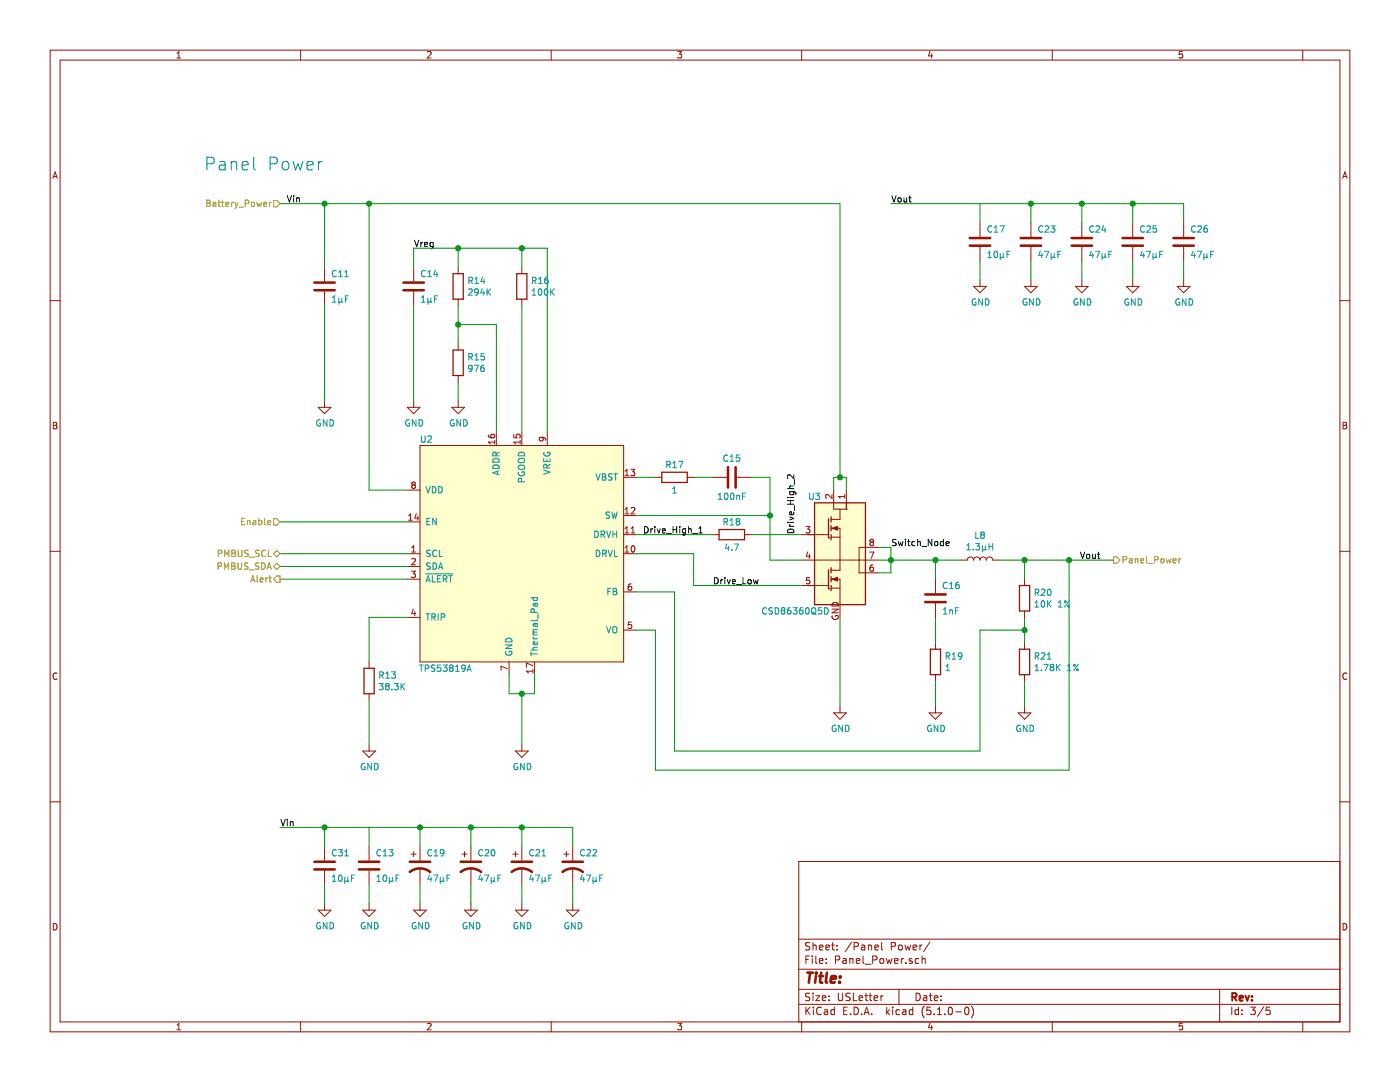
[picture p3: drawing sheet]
EESchema Schematic File Version 4
LIBS:Power Board-cache
EELAYER 29 0
EELAYER END
$Descr USLetter 11000 8500
encoding utf-8
Sheet 3 5
Title ""
Date ""
Rev ""
Comp ""
Comment1 ""
Comment2 ""
Comment3 ""
Comment4 ""
$EndDescr
Text HLabel 2200 1600 0    50   Input ~ 0
Battery_Power
Wire Wire Line
	4300 3400 4300 1950
$Comp
L Device:C C14
U 1 1
P 3250 2250
F 0 "C14" H 3300 2350 50  0000 L CNN
F 1 "1µF" H 3300 2150 50  0000 L CNN
F 2 "Capacitor_SMD:C_0805_2012Metric" H 3288 2100 50  0001 C CNN
F 3 "~" H 3250 2250 50  0001 C CNN
F 4 "587-1438-1-ND" H -100 0   50  0001 C CNN "Digikey No."
F 5 "Taiyo Yuden" H -100 0   50  0001 C CNN "Manufacturer"
F 6 "GMK212B7105KG-T" H -100 0   50  0001 C CNN "Part No."
	1    3250 2250
	1    0    0    -1  
$EndComp
$Comp
L power:GND #PWR021
U 1 1
P 3250 3150
F 0 "#PWR021" H 3250 2900 50  0001 C CNN
F 1 "GND" H 3255 2977 50  0000 C CNN
F 2 "" H 3250 3150 50  0001 C CNN
F 3 "" H 3250 3150 50  0001 C CNN
	1    3250 3150
	1    0    0    -1  
$EndComp
$Comp
L Device:R R16
U 1 1
P 4100 2250
F 0 "R16" H 4170 2296 50  0000 L CNN
F 1 "100K" H 4170 2205 50  0000 L CNN
F 2 "Resistor_SMD:R_0603_1608Metric" V 4030 2250 50  0001 C CNN
F 3 "~" H 4100 2250 50  0001 C CNN
F 4 "Yageo" H 0   0   50  0001 C CNN "Manufacturer"
F 5 "RC0603JR-07100K" H 0   0   50  0001 C CNN "Part No."
F 6 "-" H 0   0   50  0001 C CNN "Digikey No."
	1    4100 2250
	1    0    0    -1  
$EndComp
$Comp
L Device:R R14
U 1 1
P 3600 2250
F 0 "R14" H 3670 2296 50  0000 L CNN
F 1 "294K" H 3670 2205 50  0000 L CNN
F 2 "Resistor_SMD:R_0402_1005Metric" V 3530 2250 50  0001 C CNN
F 3 "~" H 3600 2250 50  0001 C CNN
F 4 "541-294KLCT-ND" H 0   0   50  0001 C CNN "Digikey No."
F 5 "Vishay-Dale" H 0   0   50  0001 C CNN "Manufacturer"
F 6 "CRCW0402294KFKED" H 0   0   50  0001 C CNN "Part No."
	1    3600 2250
	1    0    0    -1  
$EndComp
$Comp
L Device:R R15
U 1 1
P 3600 2850
F 0 "R15" H 3670 2896 50  0000 L CNN
F 1 "976" H 3670 2805 50  0000 L CNN
F 2 "Resistor_SMD:R_0402_1005Metric" V 3530 2850 50  0001 C CNN
F 3 "~" H 3600 2850 50  0001 C CNN
F 4 "541-976LCT-ND" H 0   0   50  0001 C CNN "Digikey No."
F 5 "VIshay-Dale" H 0   0   50  0001 C CNN "Manufacturer"
F 6 "CRCW0402976RFKED" H 0   0   50  0001 C CNN "Part No."
	1    3600 2850
	1    0    0    -1  
$EndComp
$Comp
L power:GND #PWR022
U 1 1
P 3600 3150
F 0 "#PWR022" H 3600 2900 50  0001 C CNN
F 1 "GND" H 3605 2977 50  0000 C CNN
F 2 "" H 3600 3150 50  0001 C CNN
F 3 "" H 3600 3150 50  0001 C CNN
	1    3600 3150
	1    0    0    -1  
$EndComp
Wire Wire Line
	3600 2700 3600 2550
Wire Wire Line
	4100 2100 4100 1950
Connection ~ 4100 1950
Wire Wire Line
	4100 1950 4300 1950
Wire Wire Line
	4100 2400 4100 3400
Wire Wire Line
	3900 3400 3900 2550
Wire Wire Line
	3900 2550 3600 2550
Wire Wire Line
	3600 2550 3600 2400
Text Label 3250 1950 0    50   ~ 0
Vreg
$Comp
L Power_Board:TPS53819A U2
U 1 1
P 4100 4350
F 0 "U2" H 3350 5250 50  0000 C CNN
F 1 "TPS53819A" H 3500 3450 50  0000 C CNN
F 2 "Power_Board:VQFN-16-1EP_3x3mm_P0.5mm_EP1.68x1.68mm_ThermalVias" H 4100 4350 50  0001 C CNN
F 3 "" H 4100 4350 50  0001 C CNN
F 4 "TPS53819ARGTR" H -100 0   50  0001 C CNN "Part No."
F 5 "TI" H 0   0   50  0001 C CNN "Manufacturer"
F 6 "296-35480-1-ND" H 0   0   50  0001 C CNN "Digikey No."
	1    4100 4350
	1    0    0    -1  
$EndComp
Wire Wire Line
	3200 4100 2200 4100
Wire Wire Line
	3200 4350 2200 4350
Wire Wire Line
	3200 4450 2200 4450
Wire Wire Line
	3200 4550 2200 4550
Wire Wire Line
	3200 4850 2900 4850
Wire Wire Line
	2900 4850 2900 5200
$Comp
L Device:R R13
U 1 1
P 2900 5350
F 0 "R13" H 2970 5396 50  0000 L CNN
F 1 "38.3K" H 2970 5305 50  0000 L CNN
F 2 "Resistor_SMD:R_0603_1608Metric" V 2830 5350 50  0001 C CNN
F 3 "~" H 2900 5350 50  0001 C CNN
F 4 "RMCF0603FT38K3CT-ND" H 0   0   50  0001 C CNN "Digikey No."
F 5 "Stackpole" H 0   0   50  0001 C CNN "Manufacturer"
F 6 "RMCF0603FT38K3" H 0   0   50  0001 C CNN "Part No."
	1    2900 5350
	1    0    0    -1  
$EndComp
Wire Wire Line
	2900 5500 2900 5850
$Comp
L power:GND #PWR019
U 1 1
P 2900 5850
F 0 "#PWR019" H 2900 5600 50  0001 C CNN
F 1 "GND" H 2905 5677 50  0000 C CNN
F 2 "" H 2900 5850 50  0001 C CNN
F 3 "" H 2900 5850 50  0001 C CNN
	1    2900 5850
	1    0    0    -1  
$EndComp
Wire Wire Line
	4000 5300 4000 5450
Wire Wire Line
	4000 5450 4100 5450
Wire Wire Line
	4200 5450 4200 5300
Wire Wire Line
	4100 5450 4100 5850
Connection ~ 4100 5450
Wire Wire Line
	4100 5450 4200 5450
$Comp
L power:GND #PWR023
U 1 1
P 4100 5850
F 0 "#PWR023" H 4100 5600 50  0001 C CNN
F 1 "GND" H 4105 5677 50  0000 C CNN
F 2 "" H 4100 5850 50  0001 C CNN
F 3 "" H 4100 5850 50  0001 C CNN
	1    4100 5850
	1    0    0    -1  
$EndComp
Text Notes 1600 1350 0    100  ~ 0
Panel Power
$Comp
L Device:R R18
U 1 1
P 5750 4200
F 0 "R18" V 5650 4200 50  0000 C CNN
F 1 "4.7" V 5850 4200 50  0000 C CNN
F 2 "Resistor_SMD:R_0805_2012Metric" V 5680 4200 50  0001 C CNN
F 3 "~" H 5750 4200 50  0001 C CNN
F 4 "P4.7DCT-ND" H 0   0   50  0001 C CNN "Digikey No."
F 5 "Panasonic" H 0   0   50  0001 C CNN "Manufacturer"
F 6 "ERJ-6RQF4R7V" H 0   0   50  0001 C CNN "Part No."
	1    5750 4200
	0    1    1    0   
$EndComp
Wire Wire Line
	5000 4200 5600 4200
Wire Wire Line
	5000 4350 5450 4350
Wire Wire Line
	5450 4350 5450 4600
Wire Wire Line
	5000 4050 6050 4050
Wire Wire Line
	5000 3750 5150 3750
Wire Wire Line
	5900 3750 6050 3750
Wire Wire Line
	6050 3750 6050 4050
Connection ~ 6050 4050
Wire Wire Line
	6050 4050 6050 4400
Wire Wire Line
	3200 3850 2900 3850
Wire Wire Line
	2900 3850 2900 1600
Connection ~ 2900 1600
Wire Wire Line
	2900 1600 6600 1600
Wire Wire Line
	5450 3750 5600 3750
$Comp
L Device:C C15
U 1 1
P 5750 3750
F 0 "C15" V 5600 3750 50  0000 C CNN
F 1 "100nF" V 5900 3750 50  0000 C CNN
F 2 "Capacitor_SMD:C_0805_2012Metric" H 5788 3600 50  0001 C CNN
F 3 "~" H 5750 3750 50  0001 C CNN
F 4 "445-5827-1-ND" H -100 0   50  0001 C CNN "Digikey No."
F 5 "TDK" H -100 0   50  0001 C CNN "Manufacturer"
F 6 "CGA4J2X7R2A104K125AA" H -100 0   50  0001 C CNN "Part No."
	1    5750 3750
	0    1    1    0   
$EndComp
$Comp
L Device:R R17
U 1 1
P 5300 3750
F 0 "R17" V 5200 3750 50  0000 C CNN
F 1 "1" V 5400 3750 50  0000 C CNN
F 2 "Resistor_SMD:R_0805_2012Metric" V 5230 3750 50  0001 C CNN
F 3 "~" H 5300 3750 50  0001 C CNN
F 4 "541-1.00CCCT-ND" H 0   0   50  0001 C CNN "Digikey No."
F 5 "Vishay-Dale" H 0   0   50  0001 C CNN "Manufacturer"
F 6 "CRCW08051R00FKEA" H 0   0   50  0001 C CNN "Part No."
	1    5300 3750
	0    1    1    0   
$EndComp
Wire Wire Line
	5300 5900 5300 4650
Wire Wire Line
	5300 4650 5000 4650
Wire Wire Line
	8400 6050 5150 6050
Wire Wire Line
	5150 6050 5150 4950
Wire Wire Line
	5150 4950 5000 4950
$Comp
L Device:C C11
U 1 1
P 2550 2250
F 0 "C11" H 2600 2350 50  0000 L CNN
F 1 "1µF" H 2600 2150 50  0000 L CNN
F 2 "Capacitor_SMD:C_0805_2012Metric" H 2588 2100 50  0001 C CNN
F 3 "~" H 2550 2250 50  0001 C CNN
F 4 "587-1438-1-ND" H -100 0   50  0001 C CNN "Digikey No."
F 5 "Taiyo Yuden" H -100 0   50  0001 C CNN "Manufacturer"
F 6 "GMK212B7105KG-T" H -100 0   50  0001 C CNN "Part No."
	1    2550 2250
	1    0    0    -1  
$EndComp
$Comp
L power:GND #PWR017
U 1 1
P 2550 3150
F 0 "#PWR017" H 2550 2900 50  0001 C CNN
F 1 "GND" H 2555 2977 50  0000 C CNN
F 2 "" H 2550 3150 50  0001 C CNN
F 3 "" H 2550 3150 50  0001 C CNN
	1    2550 3150
	1    0    0    -1  
$EndComp
Wire Wire Line
	2550 2400 2550 3150
Wire Wire Line
	3250 1950 3250 2100
Connection ~ 3600 1950
Wire Wire Line
	3250 2400 3250 3150
Wire Wire Line
	3600 3150 3600 3000
Wire Wire Line
	3600 2100 3600 1950
Connection ~ 3600 2550
Wire Wire Line
	3600 1950 3250 1950
Wire Wire Line
	3600 1950 4100 1950
Connection ~ 2550 1600
Wire Wire Line
	2550 1600 2900 1600
Wire Wire Line
	2550 1600 2550 2100
Text HLabel 2200 4550 0    50   Output ~ 0
Alert
Text HLabel 2200 4450 0    50   BiDi ~ 0
PMBUS_SDA
Text HLabel 2200 4350 0    50   BiDi ~ 0
PMBUS_SCL
Text HLabel 2200 4100 0    50   Input ~ 0
Enable
Wire Wire Line
	6600 3750 6650 3750
Connection ~ 6600 3750
Wire Wire Line
	6550 3750 6600 3750
Wire Wire Line
	7700 2050 7700 2200
$Comp
L power:GND #PWR027
U 1 1
P 7700 2200
F 0 "#PWR027" H 7700 1950 50  0001 C CNN
F 1 "GND" H 7705 2027 50  0000 C CNN
F 2 "" H 7700 2200 50  0001 C CNN
F 3 "" H 7700 2200 50  0001 C CNN
	1    7700 2200
	1    0    0    -1  
$EndComp
Connection ~ 8400 4400
$Comp
L Device:C C17
U 1 1
P 7700 1900
F 0 "C17" H 7750 2000 50  0000 L CNN
F 1 "10µF" H 7750 1800 50  0000 L CNN
F 2 "Capacitor_SMD:C_1206_3216Metric" H 7738 1750 50  0001 C CNN
F 3 "~" H 7700 1900 50  0001 C CNN
F 4 "490-10748-1-ND" H -450 0   50  0001 C CNN "Digikey No."
F 5 "Murata" H -450 0   50  0001 C CNN "Manufacturer"
F 6 "GRM21BR61E106MA73L" H -450 0   50  0001 C CNN "Part No."
	1    7700 1900
	1    0    0    -1  
$EndComp
Wire Wire Line
	8400 4400 8400 6050
Wire Wire Line
	8050 4850 8050 4950
Wire Wire Line
	8050 4400 8050 4550
Wire Wire Line
	7850 4400 8050 4400
$Comp
L Device:R R21
U 1 1
P 8050 5200
F 0 "R21" H 8120 5246 50  0000 L CNN
F 1 "1.78K 1%" H 8120 5155 50  0000 L CNN
F 2 "Resistor_SMD:R_0603_1608Metric" V 7980 5200 50  0001 C CNN
F 3 "~" H 8050 5200 50  0001 C CNN
F 4 "311-17.8KHRCT-ND" H 0   0   50  0001 C CNN "Digikey No."
F 5 "Yageo" H 0   0   50  0001 C CNN "Manufacturer"
F 6 "RC0603FR-0717K8L" H 0   0   50  0001 C CNN "Part No."
	1    8050 5200
	1    0    0    -1  
$EndComp
$Comp
L Device:R R20
U 1 1
P 8050 4700
F 0 "R20" H 8120 4746 50  0000 L CNN
F 1 "10K 1%" H 8120 4655 50  0000 L CNN
F 2 "Resistor_SMD:R_0603_1608Metric" V 7980 4700 50  0001 C CNN
F 3 "~" H 8050 4700 50  0001 C CNN
F 4 "RNCP0603FTD10K0CT-ND" H 0   0   50  0001 C CNN "Digikey No."
F 5 "Stackpole" H 0   0   50  0001 C CNN "Manufacturer"
F 6 "RNCP0603FTD10K0" H 0   0   50  0001 C CNN "Part No."
	1    8050 4700
	1    0    0    -1  
$EndComp
Wire Wire Line
	7350 5350 7350 5550
Wire Wire Line
	7350 4850 7350 5050
Wire Wire Line
	7350 4400 7550 4400
Connection ~ 7350 4400
Wire Wire Line
	7350 4550 7350 4400
$Comp
L power:GND #PWR025
U 1 1
P 7350 5550
F 0 "#PWR025" H 7350 5300 50  0001 C CNN
F 1 "GND" H 7355 5377 50  0000 C CNN
F 2 "" H 7350 5550 50  0001 C CNN
F 3 "" H 7350 5550 50  0001 C CNN
	1    7350 5550
	1    0    0    -1  
$EndComp
$Comp
L Device:C C16
U 1 1
P 7350 4700
F 0 "C16" H 7400 4800 50  0000 L CNN
F 1 "1nF" H 7400 4600 50  0000 L CNN
F 2 "Capacitor_SMD:C_0603_1608Metric" H 7388 4550 50  0001 C CNN
F 3 "~" H 7350 4700 50  0001 C CNN
F 4 "399-1083-1-ND" H -100 0   50  0001 C CNN "Digikey No."
F 5 "Kemet" H -100 0   50  0001 C CNN "Manufacturer"
F 6 "C0603C102J5RACTU" H -100 0   50  0001 C CNN "Part No."
	1    7350 4700
	1    0    0    -1  
$EndComp
$Comp
L Device:R R19
U 1 1
P 7350 5200
F 0 "R19" H 7420 5246 50  0000 L CNN
F 1 "1" H 7420 5155 50  0000 L CNN
F 2 "Resistor_SMD:R_0805_2012Metric" V 7280 5200 50  0001 C CNN
F 3 "~" H 7350 5200 50  0001 C CNN
F 4 "541-1.00CCCT-ND" H 0   0   50  0001 C CNN "Digikey No."
F 5 "Vishay-Dale" H 0   0   50  0001 C CNN "Manufacturer"
F 6 "CRCW08051R00FKEA" H 0   0   50  0001 C CNN "Part No."
	1    7350 5200
	1    0    0    -1  
$EndComp
Wire Wire Line
	7000 4400 7350 4400
Wire Wire Line
	6600 4850 6600 5550
$Comp
L power:GND #PWR024
U 1 1
P 6600 5550
F 0 "#PWR024" H 6600 5300 50  0001 C CNN
F 1 "GND" H 6605 5377 50  0000 C CNN
F 2 "" H 6600 5550 50  0001 C CNN
F 3 "" H 6600 5550 50  0001 C CNN
	1    6600 5550
	1    0    0    -1  
$EndComp
Wire Wire Line
	7000 4500 6900 4500
Wire Wire Line
	7000 4400 7000 4500
Connection ~ 7000 4400
Wire Wire Line
	7000 4300 7000 4400
Wire Wire Line
	6900 4300 7000 4300
Wire Wire Line
	6900 4400 7000 4400
$Comp
L Device:L L8
U 1 1
P 7700 4400
F 0 "L8" V 7890 4400 50  0000 C CNN
F 1 "1.3µH" V 7799 4400 50  0000 C CNN
F 2 "Power_Board:Coilcraft_XAL1580" H 7700 4400 50  0001 C CNN
F 3 "~" H 7700 4400 50  0001 C CNN
F 4 "Mouser" H -100 0   50  0001 C CNN "Digikey No."
F 5 "Coilcraft" H -100 0   50  0001 C CNN "Manufacturer"
F 6 "XAL1580-132MEB" H -100 0   50  0001 C CNN "Part No."
	1    7700 4400
	0    -1   -1   0   
$EndComp
Wire Wire Line
	6550 3850 6550 3750
Wire Wire Line
	6650 3850 6650 3750
Wire Wire Line
	6600 1600 6600 3750
Wire Wire Line
	6050 4400 6300 4400
Wire Wire Line
	5450 4600 6300 4600
$Comp
L Power_Board:CSD86360Q5D U3
U 1 1
P 6600 4350
F 0 "U3" H 6400 4800 50  0000 C CNN
F 1 "CSD86360Q5D" H 6250 3900 50  0000 C CNN
F 2 "Power_Board:Q5D" H 6500 4350 100 0001 C CNN
F 3 "" H 6500 4350 100 0001 C CNN
F 4 "TI" H 0   0   50  0001 C CNN "Manufacturer"
F 5 "296-35026-1-ND" H 0   0   50  0001 C CNN "Digikey No."
F 6 "CSD86360Q5D" H 0   0   50  0001 C CNN "Part No."
	1    6600 4350
	1    0    0    -1  
$EndComp
Text HLabel 8750 4400 2    50   Output ~ 0
Panel_Power
Wire Wire Line
	5900 4200 6300 4200
Connection ~ 8050 4400
Wire Wire Line
	8050 4400 8400 4400
Text Label 2250 1600 0    50   ~ 0
Vin
Wire Wire Line
	2200 1600 2550 1600
$Comp
L Device:C C13
U 1 1
P 2900 6800
F 0 "C13" H 2950 6900 50  0000 L CNN
F 1 "10µF" H 2950 6700 50  0000 L CNN
F 2 "Capacitor_SMD:C_1206_3216Metric" H 2938 6650 50  0001 C CNN
F 3 "~" H 2900 6800 50  0001 C CNN
F 4 "490-10748-1-ND" H 0   0   50  0001 C CNN "Digikey No."
F 5 "Murata" H 0   0   50  0001 C CNN "Manufacturer"
F 6 "GRM21BR61E106MA73L" H 0   0   50  0001 C CNN "Part No."
	1    2900 6800
	1    0    0    -1  
$EndComp
$Comp
L power:GND #PWR020
U 1 1
P 2900 7100
F 0 "#PWR020" H 2900 6850 50  0001 C CNN
F 1 "GND" H 2905 6927 50  0000 C CNN
F 2 "" H 2900 7100 50  0001 C CNN
F 3 "" H 2900 7100 50  0001 C CNN
	1    2900 7100
	1    0    0    -1  
$EndComp
Wire Wire Line
	2900 6500 2900 6650
Wire Wire Line
	2900 6950 2900 7100
Text Label 2200 6500 0    50   ~ 0
Vin
Wire Wire Line
	8400 4400 8750 4400
Wire Wire Line
	7700 1600 7700 1750
Text Label 7000 1600 0    50   ~ 0
Vout
Text Label 8650 4400 2    50   ~ 0
Vout
$Comp
L power:GND #PWR028
U 1 1
P 8050 5550
F 0 "#PWR028" H 8050 5300 50  0001 C CNN
F 1 "GND" H 8055 5377 50  0000 C CNN
F 2 "" H 8050 5550 50  0001 C CNN
F 3 "" H 8050 5550 50  0001 C CNN
	1    8050 5550
	1    0    0    -1  
$EndComp
Wire Wire Line
	8050 5350 8050 5550
Wire Wire Line
	8050 4950 7700 4950
Wire Wire Line
	7700 4950 7700 5900
Wire Wire Line
	7700 5900 5300 5900
Connection ~ 8050 4950
Wire Wire Line
	8050 4950 8050 5050
Wire Wire Line
	7000 1600 7700 1600
Text Label 7000 4300 0    50   ~ 0
Switch_Node
Text Label 5600 4600 0    50   ~ 0
Drive_Low
Text Label 5050 4200 0    50   ~ 0
Drive_High_1
Text Label 6250 4200 1    50   ~ 0
Drive_High_2
$Comp
L Device:CP1 C19
U 1 1
P 3300 6800
F 0 "C19" H 3350 6900 50  0000 L CNN
F 1 "47µF" H 3350 6700 50  0000 L CNN
F 2 "Power_Board:CP_OSCON_Poly_F12" H 3300 6800 50  0001 C CNN
F 3 "~" H 3300 6800 50  0001 C CNN
F 4 "PCE5080CT-ND" H 0   0   50  0001 C CNN "Digikey No."
F 5 "Panasonic" H 0   0   50  0001 C CNN "Manufacturer"
F 6 "35SVPD47M" H 0   0   50  0001 C CNN "Part No."
	1    3300 6800
	1    0    0    -1  
$EndComp
$Comp
L power:GND #PWR0101
U 1 1
P 3300 7100
F 0 "#PWR0101" H 3300 6850 50  0001 C CNN
F 1 "GND" H 3305 6927 50  0000 C CNN
F 2 "" H 3300 7100 50  0001 C CNN
F 3 "" H 3300 7100 50  0001 C CNN
	1    3300 7100
	1    0    0    -1  
$EndComp
Wire Wire Line
	3300 7100 3300 6950
Wire Wire Line
	3300 6650 3300 6500
$Comp
L Device:CP1 C20
U 1 1
P 3700 6800
F 0 "C20" H 3750 6900 50  0000 L CNN
F 1 "47µF" H 3750 6700 50  0000 L CNN
F 2 "Power_Board:CP_OSCON_Poly_F12" H 3700 6800 50  0001 C CNN
F 3 "~" H 3700 6800 50  0001 C CNN
F 4 "PCE5080CT-ND" H 0   0   50  0001 C CNN "Digikey No."
F 5 "Panasonic" H 0   0   50  0001 C CNN "Manufacturer"
F 6 "35SVPD47M" H 0   0   50  0001 C CNN "Part No."
	1    3700 6800
	1    0    0    -1  
$EndComp
$Comp
L power:GND #PWR0102
U 1 1
P 3700 7100
F 0 "#PWR0102" H 3700 6850 50  0001 C CNN
F 1 "GND" H 3705 6927 50  0000 C CNN
F 2 "" H 3700 7100 50  0001 C CNN
F 3 "" H 3700 7100 50  0001 C CNN
	1    3700 7100
	1    0    0    -1  
$EndComp
Wire Wire Line
	3700 7100 3700 6950
Wire Wire Line
	3700 6650 3700 6500
$Comp
L Device:CP1 C21
U 1 1
P 4100 6800
F 0 "C21" H 4150 6900 50  0000 L CNN
F 1 "47µF" H 4150 6700 50  0000 L CNN
F 2 "Power_Board:CP_OSCON_Poly_F12" H 4100 6800 50  0001 C CNN
F 3 "~" H 4100 6800 50  0001 C CNN
F 4 "PCE5080CT-ND" H 0   0   50  0001 C CNN "Digikey No."
F 5 "Panasonic" H 0   0   50  0001 C CNN "Manufacturer"
F 6 "35SVPD47M" H 0   0   50  0001 C CNN "Part No."
	1    4100 6800
	1    0    0    -1  
$EndComp
$Comp
L power:GND #PWR0103
U 1 1
P 4100 7100
F 0 "#PWR0103" H 4100 6850 50  0001 C CNN
F 1 "GND" H 4105 6927 50  0000 C CNN
F 2 "" H 4100 7100 50  0001 C CNN
F 3 "" H 4100 7100 50  0001 C CNN
	1    4100 7100
	1    0    0    -1  
$EndComp
Wire Wire Line
	4100 7100 4100 6950
Wire Wire Line
	4100 6650 4100 6500
$Comp
L Device:CP1 C22
U 1 1
P 4500 6800
F 0 "C22" H 4550 6900 50  0000 L CNN
F 1 "47µF" H 4550 6700 50  0000 L CNN
F 2 "Power_Board:CP_OSCON_Poly_F12" H 4500 6800 50  0001 C CNN
F 3 "~" H 4500 6800 50  0001 C CNN
F 4 "PCE5080CT-ND" H 0   0   50  0001 C CNN "Digikey No."
F 5 "Panasonic" H 0   0   50  0001 C CNN "Manufacturer"
F 6 "35SVPD47M" H 0   0   50  0001 C CNN "Part No."
	1    4500 6800
	1    0    0    -1  
$EndComp
$Comp
L power:GND #PWR0104
U 1 1
P 4500 7100
F 0 "#PWR0104" H 4500 6850 50  0001 C CNN
F 1 "GND" H 4505 6927 50  0000 C CNN
F 2 "" H 4500 7100 50  0001 C CNN
F 3 "" H 4500 7100 50  0001 C CNN
	1    4500 7100
	1    0    0    -1  
$EndComp
Wire Wire Line
	4500 7100 4500 6950
Wire Wire Line
	4500 6650 4500 6500
Wire Wire Line
	2900 6500 3300 6500
Connection ~ 3300 6500
Wire Wire Line
	3300 6500 3700 6500
Connection ~ 3700 6500
Wire Wire Line
	3700 6500 4100 6500
Connection ~ 4100 6500
Wire Wire Line
	4100 6500 4500 6500
$Comp
L Device:C C23
U 1 1
P 8100 1900
F 0 "C23" H 8150 2000 50  0000 L CNN
F 1 "47µF" H 8150 1800 50  0000 L CNN
F 2 "Capacitor_SMD:C_1210_3225Metric" H 8100 1900 50  0001 C CNN
F 3 "~" H 8100 1900 50  0001 C CNN
F 4 "490-10531-1-ND" H 0   0   50  0001 C CNN "Digikey No."
F 5 "Murata" H 0   0   50  0001 C CNN "Manufacturer"
F 6 "GRM32EC81C476KE15L" H 0   0   50  0001 C CNN "Part No."
	1    8100 1900
	1    0    0    -1  
$EndComp
$Comp
L power:GND #PWR0105
U 1 1
P 8100 2200
F 0 "#PWR0105" H 8100 1950 50  0001 C CNN
F 1 "GND" H 8105 2027 50  0000 C CNN
F 2 "" H 8100 2200 50  0001 C CNN
F 3 "" H 8100 2200 50  0001 C CNN
	1    8100 2200
	1    0    0    -1  
$EndComp
Wire Wire Line
	8100 2200 8100 2050
Wire Wire Line
	8100 1750 8100 1600
$Comp
L Device:C C24
U 1 1
P 8500 1900
F 0 "C24" H 8550 2000 50  0000 L CNN
F 1 "47µF" H 8550 1800 50  0000 L CNN
F 2 "Capacitor_SMD:C_1210_3225Metric" H 8500 1900 50  0001 C CNN
F 3 "~" H 8500 1900 50  0001 C CNN
F 4 "490-10531-1-ND" H 0   0   50  0001 C CNN "Digikey No."
F 5 "Murata" H 0   0   50  0001 C CNN "Manufacturer"
F 6 "GRM32EC81C476KE15L" H 0   0   50  0001 C CNN "Part No."
	1    8500 1900
	1    0    0    -1  
$EndComp
$Comp
L power:GND #PWR0106
U 1 1
P 8500 2200
F 0 "#PWR0106" H 8500 1950 50  0001 C CNN
F 1 "GND" H 8505 2027 50  0000 C CNN
F 2 "" H 8500 2200 50  0001 C CNN
F 3 "" H 8500 2200 50  0001 C CNN
	1    8500 2200
	1    0    0    -1  
$EndComp
Wire Wire Line
	8500 2200 8500 2050
Wire Wire Line
	8500 1750 8500 1600
$Comp
L Device:C C25
U 1 1
P 8900 1900
F 0 "C25" H 8950 2000 50  0000 L CNN
F 1 "47µF" H 8950 1800 50  0000 L CNN
F 2 "Capacitor_SMD:C_1210_3225Metric" H 8900 1900 50  0001 C CNN
F 3 "~" H 8900 1900 50  0001 C CNN
F 4 "490-10531-1-ND" H 0   0   50  0001 C CNN "Digikey No."
F 5 "Murata" H 0   0   50  0001 C CNN "Manufacturer"
F 6 "GRM32EC81C476KE15L" H 0   0   50  0001 C CNN "Part No."
	1    8900 1900
	1    0    0    -1  
$EndComp
$Comp
L power:GND #PWR0107
U 1 1
P 8900 2200
F 0 "#PWR0107" H 8900 1950 50  0001 C CNN
F 1 "GND" H 8905 2027 50  0000 C CNN
F 2 "" H 8900 2200 50  0001 C CNN
F 3 "" H 8900 2200 50  0001 C CNN
	1    8900 2200
	1    0    0    -1  
$EndComp
Wire Wire Line
	8900 2200 8900 2050
Wire Wire Line
	8900 1750 8900 1600
$Comp
L Device:C C26
U 1 1
P 9300 1900
F 0 "C26" H 9350 2000 50  0000 L CNN
F 1 "47µF" H 9350 1800 50  0000 L CNN
F 2 "Capacitor_SMD:C_1210_3225Metric" H 9300 1900 50  0001 C CNN
F 3 "~" H 9300 1900 50  0001 C CNN
F 4 "490-10531-1-ND" H 0   0   50  0001 C CNN "Digikey No."
F 5 "Murata" H 0   0   50  0001 C CNN "Manufacturer"
F 6 "GRM32EC81C476KE15L" H 0   0   50  0001 C CNN "Part No."
	1    9300 1900
	1    0    0    -1  
$EndComp
$Comp
L power:GND #PWR0108
U 1 1
P 9300 2200
F 0 "#PWR0108" H 9300 1950 50  0001 C CNN
F 1 "GND" H 9305 2027 50  0000 C CNN
F 2 "" H 9300 2200 50  0001 C CNN
F 3 "" H 9300 2200 50  0001 C CNN
	1    9300 2200
	1    0    0    -1  
$EndComp
Wire Wire Line
	9300 2200 9300 2050
Wire Wire Line
	9300 1750 9300 1600
Wire Wire Line
	7700 1600 8100 1600
Connection ~ 8100 1600
Wire Wire Line
	8100 1600 8500 1600
Connection ~ 8500 1600
Wire Wire Line
	8500 1600 8900 1600
Connection ~ 8900 1600
Wire Wire Line
	8900 1600 9300 1600
Wire Wire Line
	2200 6500 2550 6500
$Comp
L Device:C C31
U 1 1
P 2550 6800
F 0 "C31" H 2600 6900 50  0000 L CNN
F 1 "10µF" H 2600 6700 50  0000 L CNN
F 2 "Capacitor_SMD:C_1206_3216Metric" H 2588 6650 50  0001 C CNN
F 3 "~" H 2550 6800 50  0001 C CNN
F 4 "490-10748-1-ND" H -350 0   50  0001 C CNN "Digikey No."
F 5 "Murata" H -350 0   50  0001 C CNN "Manufacturer"
F 6 "GRM21BR61E106MA73L" H -350 0   50  0001 C CNN "Part No."
	1    2550 6800
	1    0    0    -1  
$EndComp
$Comp
L power:GND #PWR0120
U 1 1
P 2550 7100
F 0 "#PWR0120" H 2550 6850 50  0001 C CNN
F 1 "GND" H 2555 6927 50  0000 C CNN
F 2 "" H 2550 7100 50  0001 C CNN
F 3 "" H 2550 7100 50  0001 C CNN
	1    2550 7100
	1    0    0    -1  
$EndComp
Wire Wire Line
	2550 6650 2550 6500
Connection ~ 2550 6500
Wire Wire Line
	2550 6500 2900 6500
Wire Wire Line
	2550 6950 2550 7100
$EndSCHEMATC
